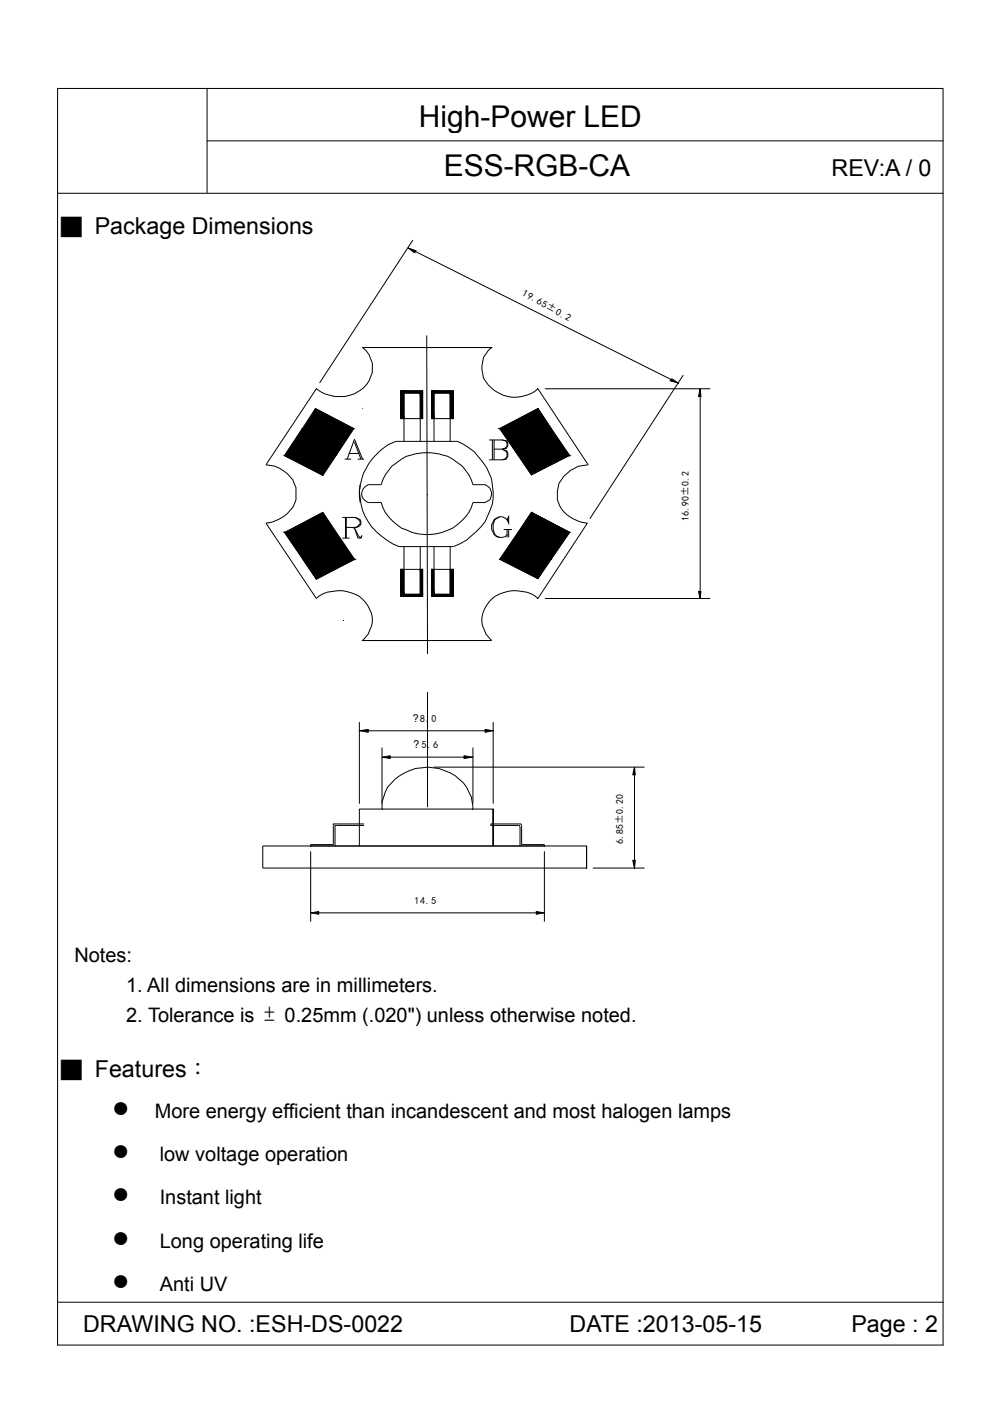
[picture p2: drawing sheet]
<svg xmlns="http://www.w3.org/2000/svg" width="210mm" height="297mm" viewBox="0 0 210 297" stroke-linecap="round" stroke-linejoin="round" font-family="sans-serif">
<g fill="none" stroke="#000" stroke-width=".21">
<path d="M12.1 18.8h188M12.2 18.7v266.6M43.9 18.7v22.2M200 18.8v266.5M43.8 29.9h156.3M12.1 41h188M86.5 52.6l1.8 .6-.4 .4zM87.6 50.9l-19.8 30.3M88.1 53.3l54.2 27.2M90.5 71.1l.2 67.6M90.7 73.7h13.6a5.5 5.5 0 0 0-2.1 4.6 5.6 5.6 0 0 0 2.1 4 7.3 7.3 0 0 0 9.8 .1l10.7 16.2a7.2 7.2 0 0 0-6.2 3.9 6.9 6.9 0 0 0 0 4.3 7.2 7.2 0 0 0 6 4.1l-10.5 16a7.3 7.3 0 0 0-7.4-1.2 6.2 6.2 0 0 0-4.3 7.1 5.5 5.5 0 0 0 1.9 3h-27.4M104.3 73.7h-27.4a5.3 5.3 0 0 1 2.1 5.3 7.1 7.1 0 0 1-9.2 4.8l-1-.3-1.7-1.1-10.7 16.2a7.2 7.2 0 0 1 5.7 3.1 5.6 5.6 0 0 1 0 5.9 8.1 8.1 0 0 1-5.7 3.3l10.7 16a7.2 7.2 0 0 1 7.4-1.2 6.2 6.2 0 0 1 4.3 7.1 5.7 5.7 0 0 1-1.9 3h13.8"/>
<path d="M144.9 79.5l-19.8 30.5M60.4 96.6l8.1 4.1zM60.4 96.6h10.8l-2.7 4.1zM64.2 90.9h10.8zM64.2 90.9h10.8M64.2 90.9l7 5.7h-10.8zM64.2 90.9h10.8l-3.8 5.7zM64.3 90.9h10.7zM66.9 86.6l8.1 4.3h-10.7zM66.9 86.6l8.1 4.3-6.5 9.9-8.1-4.2zM73.1 97.3h1.4M73.6 97.3l1.6-4.2 1.7 4.2"/>
<path d="M74 96.1h2.2M75.2 93.7l1.4 3.6M75.9 97.3h1.3M76.9 86.5v.1M80.1 96l.7-.6a8.6 8.6 0 0 1 3.2-1.8h13a12.1 12.1 0 0 1 6.8 6.8l.5 1.2a14.1 14.1 0 0 1 .1 5.2 13.2 13.2 0 0 1-8.2 9.1h-11.6a13 13 0 0 1-8-9.1 11.3 11.3 0 0 1 1.8-8.8zM85 82.9l4.6 .4h-4.6zM85 82.9h4.6v.4zM85 83.3l.7 5.5h-.7zM85 83.3h.7v5.5zM85 82.9h4.6v5.9h-4.6zM85.7 93.6v-10.3h3.4v10.3M89.1 83.3l.5 5.5h-.5z"/>
<path d="M89.1 83.3h.5v5.5zM91.5 82.9l4.7 .4h-4.7zM91.5 82.9h4.7v.4zM91.5 83.3l.6 5.5h-.6zM91.5 83.3h.6v5.5zM91.5 82.9h4.7v5.9h-4.7zM92.1 93.6v-10.3h3.4v10.3M95.5 83.3l.7 5.5h-.7zM95.5 83.3h.7v5.5zM103.8 93.3h2.7l.9 .1 .3 .6v.5l-.3 .6-.9 .1M104.4 93.3v4.2M104.8 93.3v4.2"/>
<path d="M106 90.9l8.1-4.3 2.7 4.3zM106 90.9l8.1-4.3 6.7 10-8.1 4.1zM106 90.9l14.8 5.7h-10.8zM106 90.9h10.8l4 5.7zM106.5 93.3l.5 .1a.95 .95 0 0 1 .5 1.1 .95 .95 0 0 1-1 .7h-1.7M106.5 95.2l.9 .3a1.26 1.26 0 0 1 0 1.8l-.9 .2h-2.7M106.5 95.2l.9 .5a1.12 1.12 0 0 1 .1 1.2 1.12 1.12 0 0 1-1 .6M110 96.6h10.6l-7.9 4.1zM110 96.6h10.6zM110 96.6h10.8zM110 96.6h10.8M114.1 86.6h.1"/>
<path d="M114.1 86.6l2.7 4.3zM115.6 82.4h35M142.5 80.3l1.4 .9-1.8-.4zM148.5 82.4l.2 1.7h-.5zM148.5 84.1v41.3M60.4 112.9l14.8 5.7h-10.9zM60.4 112.9h10.8l4 5.7zM60.4 112.9l8.1-4.3 6.7 10-8.1 4.2zM60.4 112.9h10.8zM60.4 112.9h10.8M60.6 112.9h10.6zM60.6 112.9l7.9-4.3 2.7 4.3z"/>
<path d="M64.3 118.6l2.8 4.1zM64.3 118.6h10.9l-8.1 4.1zM68.5 100.7v.1zM72.6 109.7h2.8l.6 .3a.91 .91 0 0 1 .6 .8 .91 .91 0 0 1-.6 .9l-.6 .1h-2M72.6 114.1h1.5M73.3 109.7v4.4M73.4 109.7v4.4M74.7 111.8l.5 .2 .8 1.6 .4 .3h.2l.1-.3M75.2 112l.7 1.9 .1 .2h.6l.1-.6M75.4 109.7a1.55 1.55 0 0 1 1 1.4l-.5 .6-.5 .1M76.4 102.8l-.2 1.3 .2 2.5M77.2 103.5l.9-.7h2.8a9.7 9.7 0 0 1 5.3-6 12 12 0 0 1 9.8 .5 9.4 9.4 0 0 1 4.3 5.5h2.6a2.18 2.18 0 0 1 1 3.1l-1 .7h-2.6a10 10 0 0 1-11.7 6.6 9.9 9.9 0 0 1-7.7-6.6h-2.8a1.91 1.91 0 0 1-.9-3.1z"/>
<path d="M85.7 115.9v10.1h3.4v-10.1M92.1 115.9v10.1h3.4v-10.1M106 118.6h10.8zM106 109.6a1.67 1.67 0 0 0-1.4 1.6 2.64 2.64 0 0 0 .9 2.6l.5 .1M106 118.6h10.8M106.2 118.6h10.6l-2.7 4.1zM106.8 112.3h1.8M107.5 110.2l.4 .7v-1.3l-.4 .6a1.74 1.74 0 0 0-2.9 .4l-.3 .6a3.1 3.1 0 0 0 1 2.6 1.83 1.83 0 0 0 2.2-.5M107.5 112.3v1.6M107.9 112.3v1.6M110 112.9l6.8 5.7h-10.8zM110 112.9h10.8l-4 5.7z"/>
<path d="M112.7 108.6l8.1 4.3-6.7 9.8-8.1-4.1zM112.7 108.6h.1M112.7 108.6l8.1 4.3h-10.8zM112.7 108.6l8.1 4.3zM67.1 122.7v.1zM85 120.7l.7 5.3h-.7zM85 120.7h.7v5.3zM85 126l4.6 .4h-4.6zM85 126h4.6v.4zM85 120.7h4.6v5.7h-4.6zM89.1 120.7l.5 5.3h-.5zM89.1 120.7h.5v5.3z"/>
<path d="M91.5 120.7l.6 5.3h-.6zM91.5 120.7h.6v5.3zM91.5 126l4.7 .4h-4.7zM91.5 126h4.7v.4zM91.5 120.7h4.7v5.7h-4.7zM95.5 120.7l.7 5.3h-.7zM95.5 120.7h.7v5.3zM114.1 122.7h.2M114.1 126.7l-.2 .2M115.6 126.9h35M148.2 125.4h.5l-.2 1.5zM76.2 154.9l1.9-.3v.7z"/>
<path d="M76.2 153.1v17.2M78.1 154.9h24.8M81 158.6v11.7M90.7 146.8v24.3M100.3 158.6v11.7M102.9 154.6l1.7 .3-1.7 .4zM104.6 153.1v17.2M76.2 179.4v-7.9h28.4v7.9M77.2 174.7h-6.5v4.4h-4.8v.3h49.6v-.3h-4.9v-4.1l-.1-.3h-6.4v.3h6l.2 .3v4.1M77.2 175h-6.1v4.4M81 160.5l1.8-.3v.6zM81 171.5a8 8 0 0 1 4.9-7.6 10.2 10.2 0 0 1 13 3 7.7 7.7 0 0 1 1.4 4.6"/>
<path d="M82.8 160.5h15.6M92.1 162.6h44.5M98.4 160.2l1.9 .3-1.9 .3zM104.6 171.5v7.9v-7.9M124.4 179.4v4.6v-4.6h-68.7v4.6h68.7M134.6 162.6l.1 1.7h-.5zM134.6 164.3v18.1M65.9 193.5l1.7-.2v.5zM65.9 180.6v14.7M67.6 193.5h46.1M113.7 193.3l1.8 .2-1.8 .3zM115.5 180.6v14.7"/>
<path d="M125.8 184h10.8M134.2 182.4h.5l-.1 1.6zM12.1 276.1h188M12.1 285.2h188"/>
</g>
<g fill="#000">
<path d="M86.6 52.6l1.7 .6-.4 .4zM60.4 96.6l8.1 4.1zM60.4 96.6h10.8l-2.7 4.1zM64.2 90.9l7 5.7h-10.8zM64.2 90.9h10.8l-3.8 5.7zM66.9 86.6l8.1 4.3h-10.7zM85 82.9l4.6 .4h-4.6zM85 82.9h4.6v.4zM85 83.3l.7 5.5h-.7zM85 83.3h.7v5.5zM89.1 83.3l.5 5.5h-.5zM89.1 83.3h.5v5.5z"/>
<path d="M91.5 82.9l4.7 .4h-4.7zM91.5 82.9h4.7v.4zM91.5 83.3l.6 5.5h-.6zM91.5 83.3h.6v5.5zM95.5 83.3l.7 5.5h-.7zM95.5 83.3h.7v5.5zM106 90.9l14.8 5.7h-10.8zM106 90.9h10.8l4 5.7zM110 96.6h10.6l-7.9 4.1zM106 90.9l8.1-4.3 2.7 4.3zM114.1 86.6l2.7 4.3zM142.5 80.3l1.4 .9-1.8-.4z"/>
<path d="M148.5 82.4l.2 1.7h-.5zM60.4 112.9l14.8 5.7h-10.9zM60.4 112.9h10.8l4 5.7zM64.3 118.6l2.8 4.1zM64.3 118.6h10.9l-8.1 4.1zM68.5 100.7v.1zM60.6 112.9l7.9-4.3 2.7 4.3zM106.2 118.6h10.6l-2.7 4.1zM110 112.9l6.8 5.7h-10.8zM110 112.9h10.8l-4 5.7zM112.7 108.6l8.1 4.3h-10.8zM112.7 108.6l8.1 4.3z"/>
<path d="M67.1 122.7v.1zM85 120.7l.7 5.3h-.7zM85 120.7h.7v5.3zM89.1 120.7l.5 5.3h-.5zM89.1 120.7h.5v5.3zM91.5 120.7l.6 5.3h-.6zM91.5 120.7h.6v5.3zM95.5 120.7l.7 5.3h-.7zM95.5 120.7h.7v5.3zM148.2 125.4h.5l-.2 1.5zM76.2 154.9l1.9-.3v.7zM102.9 154.6l1.7 .3-1.7 .4z"/>
<path d="M81 160.5l1.8-.3v.6zM98.4 160.2l1.9 .3-1.9 .3zM134.6 162.6l.1 1.7h-.5zM65.9 193.5l1.7-.2v.5zM113.7 193.3l1.8 .2-1.8 .3zM134.2 182.4h.5l-.1 1.6z"/>
</g>
<path d="M85 126.2h4.6M91.5 126.2h4.7" fill="none" stroke="#000" stroke-width=".44"/>
<g font-size="6.3">
<text x="88.9" y="26.9">High-Power LED</text>
<text x="94.1" y="37.3">ESS-RGB-CA</text>
<text x="23.7" y="236.8">●</text>
<text x="23.7" y="246">●</text>
<text x="23.7" y="255.2">●</text>
<text x="23.7" y="264.3">●</text>
<text x="23.7" y="273.5">●</text>
</g>
<g font-size="4.9">
<text x="176.4" y="37.3">REV:A / 0</text>
<text x="12.7" y="49.5">■ Package Dimensions</text>
<text x="12.7" y="228.3">■ Features：</text>
<text x="17.6" y="282.4">DRAWING NO. :ESH-DS-0022</text>
<text x="120.8" y="282.4">DATE :2013-05-15</text>
<text x="180.6" y="282.4">Page : 2</text>
</g>
<g font-size="4.2">
<text x="15.8" y="204">Notes:</text>
<text x="26.8" y="210.3">1. All dimensions are in millimeters.</text>
<text x="26.8" y="216.7">2. Tolerance is ± 0.25mm (.020&quot;) unless otherwise noted.</text>
<text x="32.8" y="237">More energy efficient than incandescent and most halogen lamps</text>
<text x="33.9" y="246.2">low voltage operation</text>
<text x="33.9" y="255.4">Instant light</text>
<text x="33.9" y="264.5">Long operating life</text>
<text x="33.9" y="273.7">Anti UV</text>
</g>
<g font-size="2.3">
<text x="87.6" y="153.1">?8.0</text>
<text x="87.7" y="158.6">? 5.6</text>
</g>
<g font-size="2.1">
<text x="110.6" y="62.5" transform="rotate(30 110.6 62.5)">19.65±0.2</text>
<text x="146.1" y="110.5" transform="rotate(-90 146.1 110.5)">16.90±0.2</text>
<text x="132.2" y="178.9" transform="rotate(-90 132.2 178.9)">6.85±0.20</text>
<text x="87.9" y="191.7">14.5</text>
</g>
</svg>
